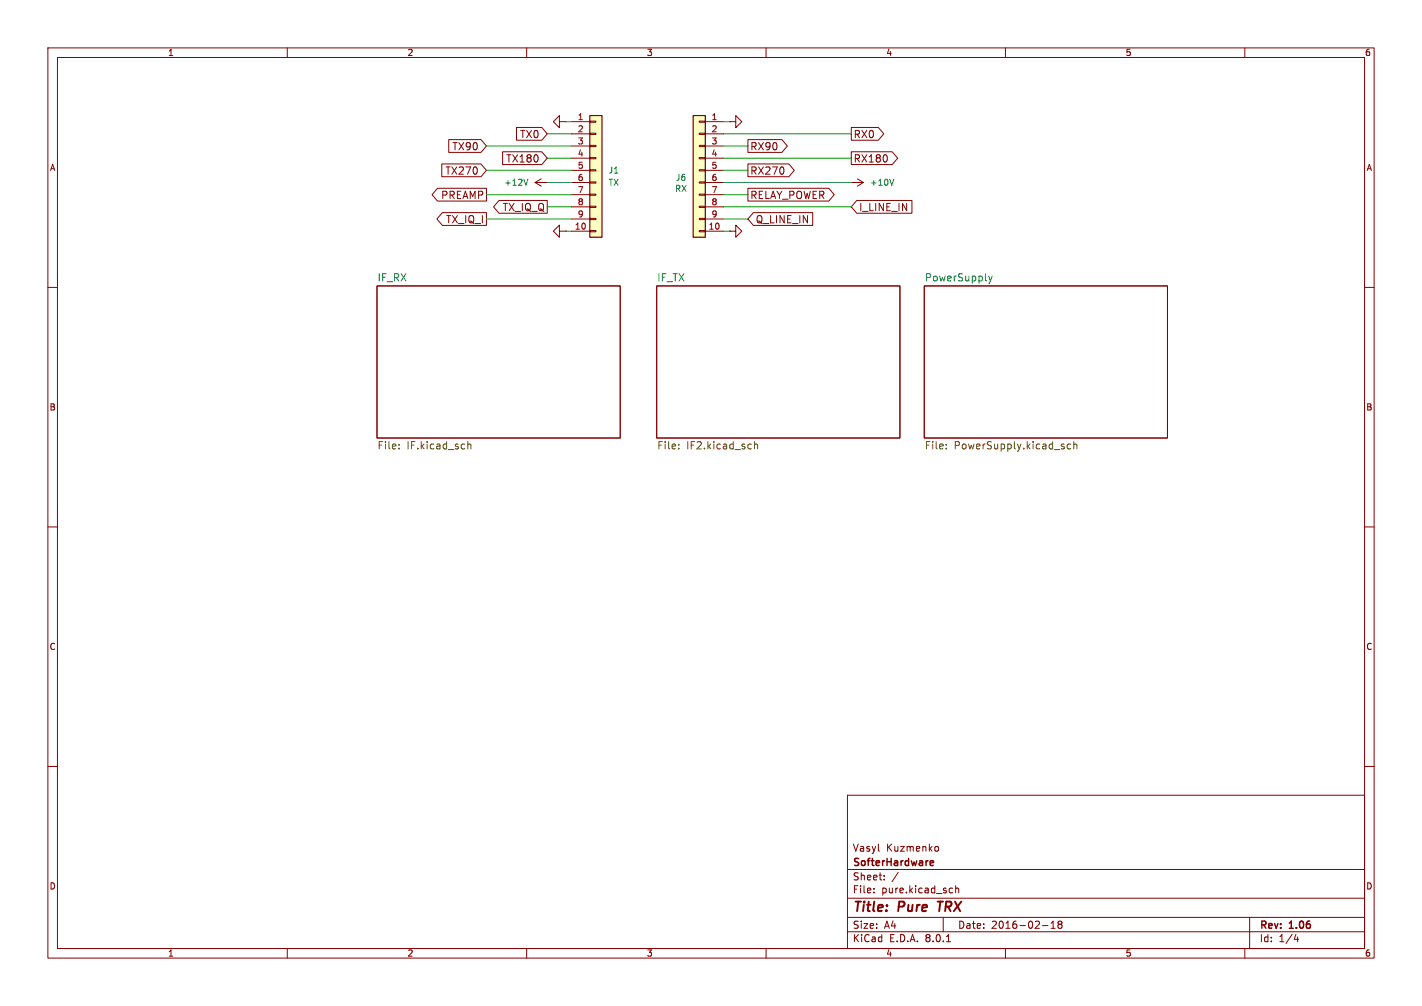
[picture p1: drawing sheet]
<svg xmlns="http://www.w3.org/2000/svg" width="297mm" height="210mm" viewBox="0 0 297 210" stroke-linecap="round" stroke-linejoin="round" font-family="sans-serif">
<g fill="none" stroke="#840000" stroke-width=".21">
<path d="M10 10h277v190h-277zM12 12h273v186h-273zM60 10v2M110 10v2M160 10v2M210 10v2M260 10v2M111.8 38.1h2.5M111.8 38.1l1.2 .8M113 37.3l-1.2 .8M114.3 38.1h.1M152.4 25.4h1.3v-1.3l1.2 1.3-1.2 1.3v-1.3"/>
<path d="M152.4 25.4h.1M177.8 38.1h.1M177.8 38.1h2.5M179.1 37.3l1.2 .8M180.3 38.1l-1.2 .8M10 60h2M78.7 59.7h50.8v31.7h-50.8zM137.2 59.7h50.8v31.7h-50.8zM193 59.7h50.8v31.7h-50.8zM285 60h2M10 110h2M285 110h2"/>
<path d="M10 160h2M285 160h2M177 166h108v32h-108zM195.5 176.7l.4 .1 .1 .2v.6l-.5 .1M60 198v2M110 198v2M160 198v2M177 194.5h108M177 191.5h108M177 187.5h108M177 181.5h108M182.5 186.3v.1"/>
<path d="M182.5 185.5v.1M184.7 183.6v.1M184.7 182.8v.1M187.6 182.1l-1.3 2M197 191.5v3M197.7 196.6h.8M198.5 185.4l.5 .1M199 186.3l-.5 .1M199.6 185.5l.2-.1 .4 .1v.9M199.6 184.9v1.5M210 198v2M217.7 193.2h1.2"/>
<path d="M219.5 193.8h.9M219.5 192.7l.5-.4v1.5M221.2 192.9l-.2 .3v.3l.2 .3 .5-.1 .1-.2-.1-.4-.2-.2M221.2 192.9l-.2-.2 .2-.4 .5 .1 .1 .2-.3 .3M221.2 192.9h.3M260 198v2M261 191.5v6.5M270.7 195l-.4 1.1h.9M271 195.6v1"/>
</g>
<path d="M195.8 188.2h1.2M196.4 188.2l-.2 2" fill="none" stroke="#840000" stroke-width=".4"/>
<path d="M194.3 180.2l.7-.2-.1-.2-.4-.1-.2 .2v.7h.6" fill="none" stroke="#840000" stroke-width=".3"/>
<g fill="none" stroke="#725600" stroke-width=".21">
<path d="M83.3 93.6v.1M83.3 92.8v.1M97.7 92.8l.2-.1 .4 .1 .1 .9M97.7 92.2v1.5M141.8 93.6v.1M141.8 92.8v.1M157.6 92.2v1.5M157.6 92.8l.2-.1 .4 .1v.9M197.6 93.6v.1M197.6 92.8v.1M223.6 92.8l-.4-.1-.3 .3 .1 .6h.6M224.3 92.8l.2-.1 .4 .1v.9"/>
<path d="M224.3 92.2v1.5"/>
</g>
<path d="M110.3 37.4l-.5 1.3M186.7 37.4l-.4 1.3M206.5 57.6l.4 1.1M206.9 58.7l-.4 .5M207.2 57.6l-.3 1.1" fill="none" stroke="#006464" stroke-width=".21"/>
<path d="M144.8 24.1h2.5v25.4h-2.5z" fill="#ffffc2"/>
<g fill="none" stroke="#840000" stroke-width=".21">
<path d="M146 38h1.3v.2h-1.3zM146 35.4h1.3v.3h-1.3zM146 32.9h1.3v.2h-1.3zM146 30.4h1.3v.2h-1.3zM146 27.8h1.3v.3h-1.3zM146 25.3h1.3v.2h-1.3zM147.3 25.4h3.8M147.3 27.9h3.8M147.3 30.5h3.8M147.3 33h3.8M147.3 35.6h3.8M147.3 38.1h3.8"/>
<path d="M116.8 48.3v-1.3l-1.2 1.3 1.2 1.2v-1.2h1.3M118.1 48.3h.1M146 48.1h1.3v.3h-1.3zM146 45.6h1.3v.2h-1.3zM146 43.1h1.3v.2h-1.3zM146 40.5h1.3v.3h-1.3zM147.3 48.3h3.8M147.3 40.6h3.8M147.3 43.2h3.8M147.3 45.7h3.8M152.4 48.3h1.3v-1.3l1.2 1.3-1.2 1.2v-1.2M152.4 48.3h.1"/>
</g>
<path d="M144.8 24.1h2.5v25.4h-2.5z" fill="none" stroke="#840000" stroke-width=".25"/>
<path d="M123.2 24.1h2.5v25.4h-2.5z" fill="#ffffc2"/>
<g fill="none" stroke="#840000" stroke-width=".21">
<path d="M91.4 39.3h10.2v2.7h-10.2l-1.2-1.4zM92.3 34.2h8.2l1.1 1.4-1.1 1.3h-8.2zM93.7 29.1h6.8l1.1 1.4-1.1 1.3h-6.8zM105 31.7h8.2l1.1 1.3-1.1 1.4h-8.2zM107.9 26.6h5.3l1.1 1.3-1.1 1.4h-5.3zM116.8 25.4v-1.3l-1.2 1.3 1.2 1.3v-1.3h1.3M118.1 25.4h.1M119.4 25.4h3.8M119.4 27.9h3.8M119.4 30.5h3.8M119.4 33h3.8M119.4 35.6h3.8"/>
<path d="M119.4 38.1h3.8M123.2 38h1.3v.2h-1.3zM123.2 35.4h1.3v.3h-1.3zM123.2 32.9h1.3v.2h-1.3zM123.2 30.4h1.3v.2h-1.3zM123.2 27.8h1.3v.3h-1.3zM123.2 25.3h1.3v.2h-1.3zM156.2 34.2h8.6l1.1 1.4-1.1 1.3h-8.6zM156.2 39.3h16.9l1.1 1.3-1.1 1.4h-16.9zM156.2 29.1h7.1l1.2 1.4-1.2 1.3h-7.1zM177.8 31.7h8.5l1.2 1.3-1.2 1.4h-8.5zM177.8 26.6h5.6l1.2 1.3-1.2 1.4h-5.6z"/>
<path d="M92.4 44.4h9.2v2.7h-9.2l-1.1-1.4zM104.2 41.8h10.1v2.7h-10.1l-1.1-1.3zM119.4 48.3h3.8M119.4 40.6h3.8M119.4 43.2h3.8M119.4 45.7h3.8M123.2 48.1h1.3v.3h-1.3zM123.2 45.6h1.3v.2h-1.3zM123.2 43.1h1.3v.2h-1.3zM123.2 40.5h1.3v.3h-1.3zM157.4 44.4h12.3v2.7h-12.3l-1.2-1.4zM178.9 41.8h11.6v2.7h-11.6l-1.1-1.3z"/>
</g>
<path d="M123.2 24.1h2.5v25.4h-2.5z" fill="none" stroke="#840000" stroke-width=".25"/>
<g fill="none" stroke="#009600" stroke-width=".21">
<path d="M101.6 35.6h17.8M101.6 30.5h17.8M114.3 33h5.1M114.3 38.1h5.1M114.3 27.9h5.1M118.1 25.4h1.3M151.1 35.6h5.1M151.1 30.5h5.1M151.1 25.4h1.3M151.1 33h26.7M151.1 38.1h26.7M151.1 27.9h26.7"/>
<path d="M101.6 45.7h17.8M101.6 40.6h17.8M114.3 43.2h5.1M118.1 48.3h1.3M151.1 43.2h26.7M151.1 48.3h1.3M151.1 45.7h5.1M151.1 40.6h5.1"/>
</g>
<g font-size="2.8" fill="#840000">
<text x="178" y="190.9">Title:</text>
<text x="187.7" y="190.9">Pure</text>
<text x="196.7" y="190.9">TRX</text>
</g>
<g font-size="2.1" fill="#840000">
<text x="108.6" y="29">TX0</text>
<text x="178.2" y="29">RX0</text>
<text x="94.4" y="31.6">TX90</text>
<text x="105.7" y="34.1">TX180</text>
<text x="156.6" y="31.6">RX90</text>
<text x="178.2" y="34.1">RX180</text>
<text x="92.1" y="41.7">PREAMP</text>
<text x="93" y="36.7">TX270</text>
<text x="156.6" y="36.7">RX270</text>
<text x="156.6" y="41.7">RELAY_POWER</text>
<text x="93.1" y="46.8">TX_IQ_I</text>
<text x="104.9" y="44.3">TX_IQ_Q</text>
<text x="157.7" y="46.8">Q_LINE_IN</text>
<text x="179.3" y="44.3">I_LINE_IN</text>
<text x="178" y="178">Vasyl</text>
<text x="185.1" y="178">Kuzmenko</text>
<text x="178" y="184">Sheet:</text>
<text x="178" y="181.2">SofterHardware</text>
<text x="178" y="186.7">File:</text>
<text x="184.1" y="186.7">pure.kicad_sch</text>
<text x="178" y="196.9">KiCad</text>
<text x="178" y="194.1">Size:</text>
<text x="184.7" y="194.1">A4</text>
<text x="185.7" y="196.9">E.D.A.</text>
<text x="193.3" y="196.9">8.0.1</text>
<text x="200" y="194.1">Date:</text>
<text x="207" y="194.1">2016-02-18</text>
<text x="263" y="194.3">Rev:</text>
<text x="263" y="196.9">Id:</text>
<text x="267.1" y="196.9">1/4</text>
<text x="269.4" y="194.3">1.06</text>
</g>
<g font-size="2.1" fill="#006464">
<text x="78.7" y="58.9">IF_RX</text>
<text x="137.2" y="58.9">IF_TX</text>
<text x="193" y="58.9">PowerSupply</text>
</g>
<g font-size="2.1" fill="#725600">
<text x="78.7" y="94.1">File:</text>
<text x="84.9" y="94.1">IF.kicad_sch</text>
<text x="137.2" y="94.1">File:</text>
<text x="143.3" y="94.1">IF2.kicad_sch</text>
<text x="193" y="94.1">File:</text>
<text x="199.2" y="94.1">PowerSupply.kicad_sch</text>
</g>
<g font-size="1.8" fill="#840000">
<text x="35" y="11.9">1</text>
<text x="85" y="11.9">2</text>
<text x="135" y="11.9">3</text>
<text x="185" y="11.9">4</text>
<text x="235" y="11.9">5</text>
<text x="285" y="11.9">6</text>
<text x="10.3" y="35.9">A</text>
<text x="285.3" y="35.9">A</text>
<text x="10.3" y="85.9">B</text>
<text x="285.3" y="85.9">B</text>
<text x="10.3" y="135.9">C</text>
<text x="285.3" y="135.9">C</text>
<text x="10.3" y="185.9">D</text>
<text x="285.3" y="185.9">D</text>
<text x="35" y="199.9">1</text>
<text x="85" y="199.9">2</text>
<text x="135" y="199.9">3</text>
<text x="185" y="199.9">4</text>
<text x="235" y="199.9">5</text>
<text x="285" y="199.9">6</text>
</g>
<g font-size="1.8" fill="#a90000">
<text x="120.6" y="25.1">1</text>
<text x="120.6" y="27.7">2</text>
<text x="148.5" y="25.1">1</text>
<text x="148.5" y="27.7">2</text>
<text x="120.6" y="30.2">3</text>
<text x="120.6" y="32.8">4</text>
<text x="120.6" y="35.3">5</text>
<text x="148.5" y="30.2">3</text>
<text x="148.5" y="32.8">4</text>
<text x="148.5" y="35.3">5</text>
<text x="120.6" y="37.8">6</text>
<text x="120.6" y="40.4">7</text>
<text x="148.5" y="37.8">6</text>
<text x="148.5" y="40.4">7</text>
<text x="120.6" y="42.9">8</text>
<text x="120.6" y="45.5">9</text>
<text x="148.5" y="42.9">8</text>
<text x="148.5" y="45.5">9</text>
<text x="120" y="48">10</text>
<text x="147.9" y="48">10</text>
</g>
<g font-size="1.8" fill="#006464">
<text x="105.2" y="39">+12V</text>
<text x="127" y="36.4">J1</text>
<text x="127" y="39">TX</text>
<text x="140.9" y="40.2">RX</text>
<text x="141" y="37.9">J6</text>
<text x="181.6" y="39">+10V</text>
</g>
</svg>
